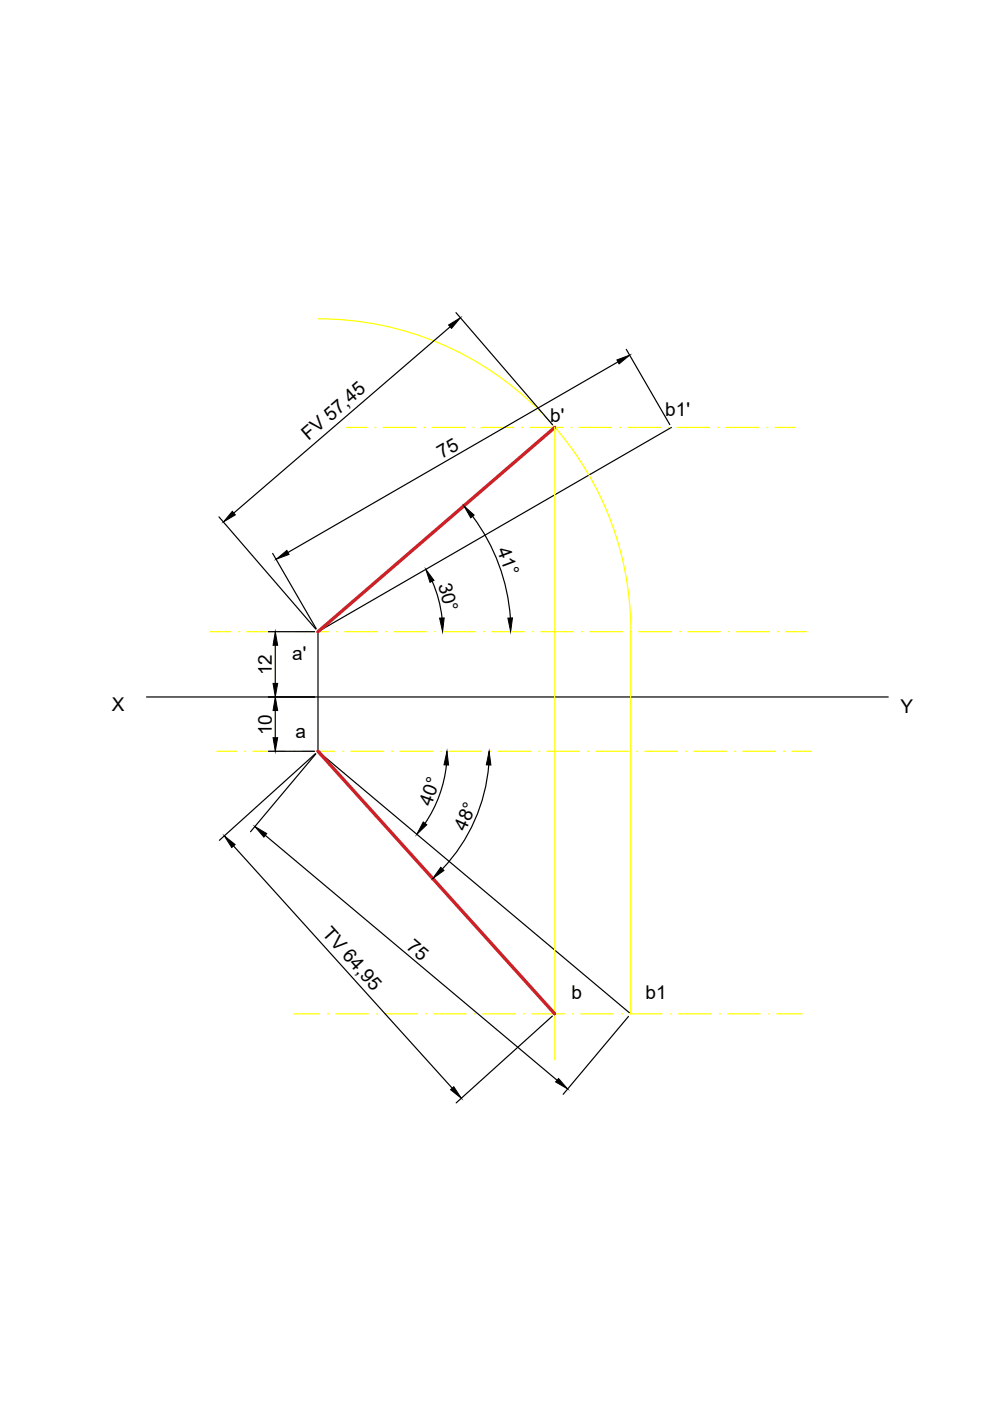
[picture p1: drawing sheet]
<svg xmlns="http://www.w3.org/2000/svg" width="210mm" height="297mm" viewBox="0 0 210 297" stroke-linecap="round" stroke-linejoin="round" font-family="sans-serif">
<!-- layer: Thick Line -->
<g fill="none" stroke="#000" stroke-width=".25">
<path d="M95.4 69.3l-45.8 39.5M96.7 66.3l20.5 23.8M131 76.7l-69.9 40.4M132.8 74.1l9.2 15.9M142.4 90.6l-75 43.3v25.4l66.3 55.7M46.4 109.6l20.6 23.8M57.8 117.3l9.2 16M100.2 109.5a40.9 40.9 0 0 1 8 21.5M56.9 133.9h9.8M58.4 136.8v8.1M91.6 123.3a26.4 26.4 0 0 1 2.1 7.7M31.1 147.8h157.2"/>
<path d="M56.9 159.3h9.8M58.4 150.7v5.7M66.9 159.8l-20.4 18.4M67 159.8l-13.9 16.5M49.5 179.4l46.4 51.3M56.2 177.1l61.9 52M94.7 162.1a27.3 27.3 0 0 1-4.6 12.4M103.6 162.1a36.3 36.3 0 0 1-9.8 22.1M117.1 215.4l-20.4 18.4M133.3 215.5l-13.9 16.5"/>
</g>
<!-- layer: Layer1 -->
<g fill="none" stroke="#ff0" stroke-width=".25">
<path d="M67.4 67.6a66.3 66.3 0 0 1 66.4 66.3M73.5 90.6h4.3M79.5 90.6h.1M81.2 90.6h7M89.9 90.6h.1M91.6 90.6h6.9M100.3 90.6h.1M102 90.6h6.9M110.6 90.6h.1M112.4 90.6h6.9M117.6 90.6v134.1M121.1 90.6h.1"/>
<path d="M122.8 90.6h6.9M131.4 90.6h.1M133.2 90.6h6.9M141.8 90.6h.1M143.5 90.6h7M152.2 90.6h.1M153.9 90.6h7M162.6 90.6h.1M164.3 90.6h4.3M44.5 133.9h4.4M50.6 133.9h.1M52.3 133.9h7"/>
<path d="M61 133.9h.1M62.7 133.9h6.9M71.4 133.9h.1M73.1 133.9h6.9M81.8 133.9h.1M83.5 133.9h6.9M92.1 133.9h.1M93.9 133.9h6.9M102.5 133.9h.1M104.3 133.9h6.9M112.9 133.9h.1M114.7 133.9h6.9"/>
<path d="M123.3 133.9h.1M125 133.9h7M133.7 133.9h.1M133.7 133.9v81.1M135.4 133.9h7M144.1 133.9h.1M145.8 133.9h6.9M154.5 133.9h.1M156.2 133.9h6.9M164.9 133.9h.1M166.6 133.9h4.4M46 159.3h4.2"/>
<path d="M51.9 159.3h.1M53.6 159.3h7M62.3 159.3h.1M64 159.3h6.9M72.7 159.3h.1M74.4 159.3h7M83 159.3h.1M84.8 159.3h6.9M93.5 159.3h.1M95.2 159.3h6.9M103.8 159.3h.1M105.6 159.3h6.9"/>
<path d="M114.2 159.3h.1M115.9 159.3h7M124.6 159.3h.1M126.4 159.3h6.9M135 159.3h.1M136.7 159.3h7M145.4 159.3h.1M147.1 159.3h6.9M155.8 159.3h.1M157.5 159.3h6.9M166.1 159.3h.1M167.9 159.3h4.2"/>
<path d="M62.3 215h5.4M69.5 215h.1M71.2 215h6.9M79.8 215h.1M81.6 215h6.9M90.2 215h.1M91.9 215h7M100.6 215h.1M102.3 215h6.9M111 215h.1M112.7 215h7M121.4 215h.1"/>
<path d="M123.1 215h6.9M131.8 215h.1M133.5 215h6.9M142.1 215h.1M143.9 215h6.9M152.6 215h.1M154.3 215h6.9M162.9 215h.1M164.7 215h5.4"/>
</g>
<!-- layer: Thick Line -->
<path d="M117.6 90.6l-50.2 43.3M67.4 159.3l50.2 55.7" fill="none" stroke="#cd2027" stroke-width=".72"/>
<g fill="#000" stroke="#000" stroke-width=".21">
<path d="M95.1 68.9l2.5-1.5-1.9 2.2zM130.8 76.3l2.7-1-2.2 1.9zM49.3 108.4l.6 .8-2.5 1.4zM58.6 118.6l2.2-1.9 .5 .8zM98.4 107.3l2.1 1.9-.7 .6zM58.4 133.9l.5 2.9h-1zM90.3 120.7l1.7 2.3-.8 .5zM93.2 131h1l-.4 2.9zM107.7 131h1l-.4 2.9zM57.9 144.9h1l-.5 2.9zM58.4 147.8l.5 2.9h-1zM57.9 156.4h1l-.5 2.9z"/>
<path d="M47.6 177.2l2.3 1.9-.8 .6zM54 175.2l2.5 1.5-.5 .8zM89.7 174.3l.8 .6-2.1 2zM94.8 159.3l.3 2.9h-1zM103.7 159.3l.4 2.9h-1zM93.5 183.9l.6 .7-2.3 1.7zM95.5 231l.7-.6 1.6 2.5zM118.4 228.7l1.9 2.2-2.5-1.5z"/>
</g>
<g font-size="4">
<text x="116.7" y="89.5">b'</text>
<text x="141" y="88.3">b1'</text>
<text x="65.4" y="93.5" transform="rotate(-41 65.4 93.5)">FV 57,45</text>
<text x="93.7" y="97.4" transform="rotate(-30 93.7 97.4)">75</text>
<text x="105.4" y="116.7" transform="rotate(69 105.4 116.7)">41°</text>
<text x="92.9" y="124" transform="rotate(75 92.9 124)">30°</text>
<text x="57.6" y="143.2" transform="rotate(-90 57.6 143.2)">12</text>
<text x="62" y="139.9">a'</text>
<text x="23.7" y="150.8">X</text>
<text x="57.6" y="155.9" transform="rotate(-90 57.6 155.9)">10</text>
<text x="191" y="151.2">Y</text>
<text x="62.7" y="156.4">a</text>
<text x="91.4" y="171.1" transform="rotate(-70 91.4 171.1)">40°</text>
<text x="98.7" y="176.4" transform="rotate(-66 98.7 176.4)">48°</text>
<text x="68.2" y="198.1" transform="rotate(48 68.2 198.1)">TV 64,95</text>
<text x="86" y="201" transform="rotate(40 86 201)">75</text>
<text x="121.1" y="211.8">b</text>
<text x="136.8" y="211.8">b1</text>
</g>
</svg>
